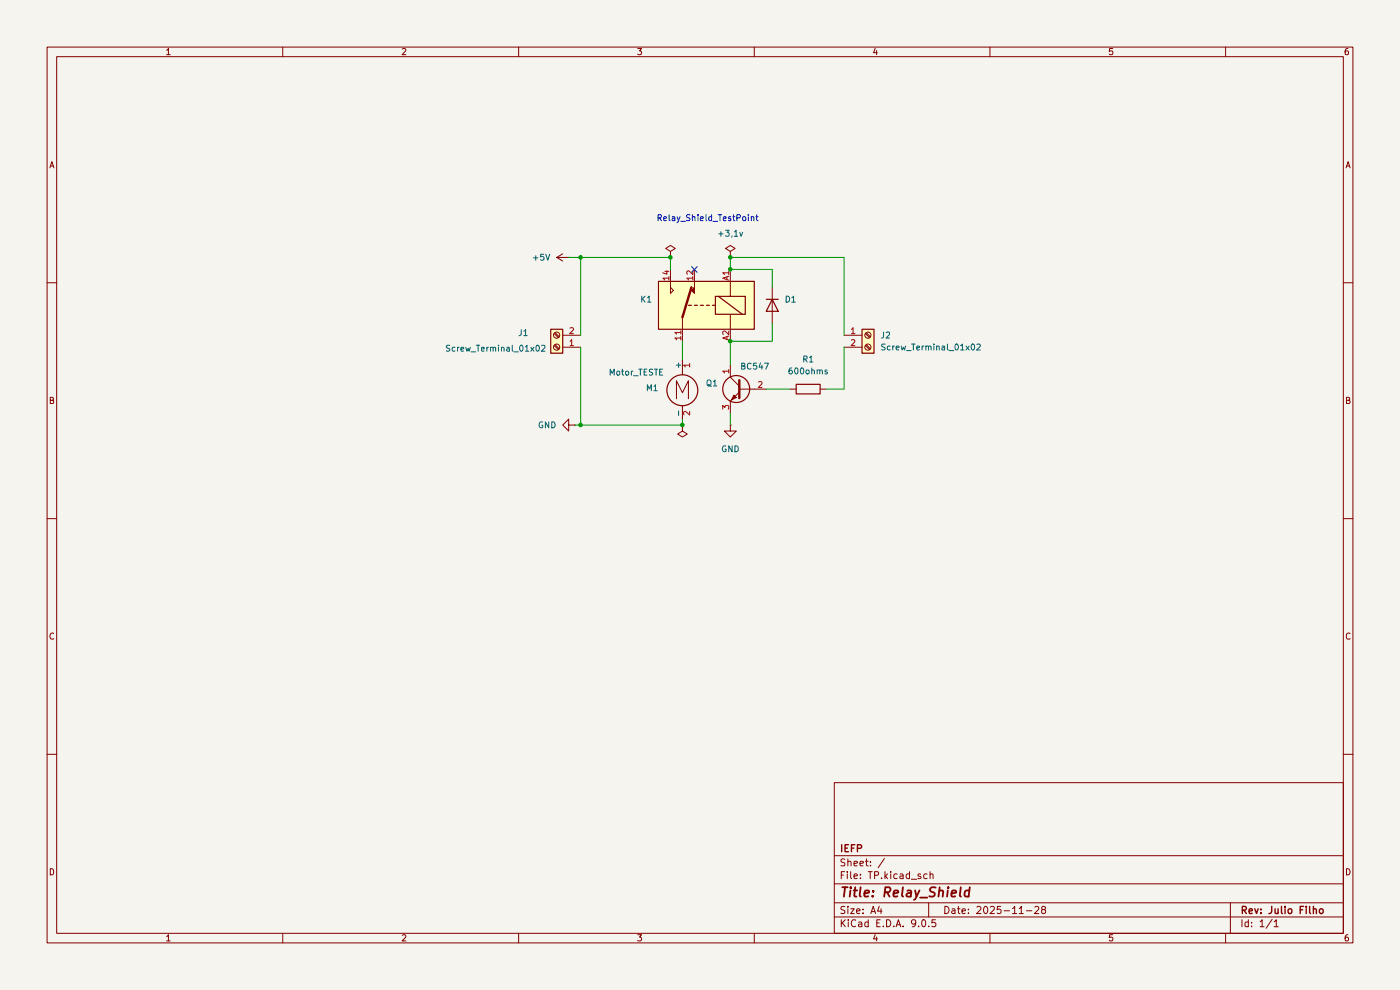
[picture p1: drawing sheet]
(kicad_sch
 (version 20250114)
 (generator "eeschema")
 (generator_version "9.0")
 (paper "A4")
 (title_block
  (title "Relay_Shield")
  (date "2025-11-28")
  (rev "Julio Filho")
  (company "IEFP"))
 (lib_symbols
  (symbol "Connector:Screw_Terminal_01x02"
   (pin_names
    (offset 1.016) (hide yes)) (exclude_from_sim no) (in_bom yes) (on_board yes)
   (property "Reference" "J" (at 0 2.54 0) (effects (font (size 1.27 1.27))))
   (property "Value" "Screw_Terminal_01x02" (at 0 -5.08 0) (effects (font (size 1.27 1.27))))
   (property "Footprint" "" (at 0 0 0) (effects (font (size 1.27 1.27)) (hide yes)))
   (property "Datasheet" "~" (at 0 0 0) (effects (font (size 1.27 1.27)) (hide yes)))
   (property "Description" "Generic screw terminal, single row, 01x02, script generated (kicad-library-utils/schlib/autogen/connector/)" (at 0 0 0) (effects (font (size 1.27 1.27)) (hide yes)))
   (symbol "Screw_Terminal_01x02_1_1"
    (rectangle (start -1.27 1.27) (end 1.27 -3.81) (stroke (width 0.254) (type default)) (fill (type background)))
    (polyline (pts (xy -0.5334 0.3302) (xy 0.3302 -0.508)) (stroke (width 0.1524) (type default)) (fill (type none)))
    (polyline (pts (xy -0.5334 -2.2098) (xy 0.3302 -3.048)) (stroke (width 0.1524) (type default)) (fill (type none)))
    (polyline (pts (xy -0.3556 0.508) (xy 0.508 -0.3302)) (stroke (width 0.1524) (type default)) (fill (type none)))
    (polyline (pts (xy -0.3556 -2.032) (xy 0.508 -2.8702)) (stroke (width 0.1524) (type default)) (fill (type none)))
    (circle (center 0 0) (radius 0.635) (stroke (width 0.1524) (type default)) (fill (type none)))
    (circle (center 0 -2.54) (radius 0.635) (stroke (width 0.1524) (type default)) (fill (type none)))
    (pin passive line (at -5.08 0 0) (length 3.81) (name "Pin_1" (effects (font (size 1.27 1.27)))) (number "1" (effects (font (size 1.27 1.27)))))
    (pin passive line (at -5.08 -2.54 0) (length 3.81) (name "Pin_2" (effects (font (size 1.27 1.27)))) (number "2" (effects (font (size 1.27 1.27))))))
   (embedded_fonts no))
  (symbol "Device:R"
   (pin_numbers (hide yes))
   (pin_names
    (offset 0)) (exclude_from_sim no) (in_bom yes) (on_board yes)
   (property "Reference" "R" (at 2.032 0 90) (effects (font (size 1.27 1.27))))
   (property "Value" "R" (at 0 0 90) (effects (font (size 1.27 1.27))))
   (property "Footprint" "" (at -1.778 0 90) (effects (font (size 1.27 1.27)) (hide yes)))
   (property "Datasheet" "~" (at 0 0 0) (effects (font (size 1.27 1.27)) (hide yes)))
   (property "Description" "Resistor" (at 0 0 0) (effects (font (size 1.27 1.27)) (hide yes)))
   (symbol "R_0_1"
    (rectangle (start -1.016 -2.54) (end 1.016 2.54) (stroke (width 0.254) (type default)) (fill (type none))))
   (symbol "R_1_1"
    (pin passive line (at 0 3.81 270) (length 1.27) (name "~" (effects (font (size 1.27 1.27)))) (number "1" (effects (font (size 1.27 1.27)))))
    (pin passive line (at 0 -3.81 90) (length 1.27) (name "~" (effects (font (size 1.27 1.27)))) (number "2" (effects (font (size 1.27 1.27))))))
   (embedded_fonts no))
  (symbol "Diode:1N4148WT"
   (pin_numbers (hide yes))
   (pin_names (hide yes)) (exclude_from_sim no) (in_bom yes) (on_board yes)
   (property "Reference" "D" (at 0 2.54 0) (effects (font (size 1.27 1.27))))
   (property "Value" "1N4148WT" (at 0 -2.54 0) (effects (font (size 1.27 1.27))))
   (property "Footprint" "Diode_SMD:D_SOD-523" (at 0 -4.445 0) (effects (font (size 1.27 1.27)) (hide yes)))
   (property "Datasheet" "https://www.diodes.com/assets/Datasheets/ds30396.pdf" (at 0 0 0) (effects (font (size 1.27 1.27)) (hide yes)))
   (property "Description" "75V 0.15A Fast switching Diode, SOD-523" (at 0 0 0) (effects (font (size 1.27 1.27)) (hide yes)))
   (property "Sim.Device" "D" (at 0 0 0) (effects (font (size 1.27 1.27)) (hide yes)))
   (property "Sim.Pins" "1=K 2=A" (at 0 0 0) (effects (font (size 1.27 1.27)) (hide yes)))
   (symbol "1N4148WT_0_1"
    (polyline (pts (xy -1.27 1.27) (xy -1.27 -1.27)) (stroke (width 0.254) (type default)) (fill (type none)))
    (polyline (pts (xy 1.27 1.27) (xy 1.27 -1.27) (xy -1.27 0) (xy 1.27 1.27)) (stroke (width 0.254) (type default)) (fill (type none)))
    (polyline (pts (xy 1.27 0) (xy -1.27 0)) (stroke (width 0) (type default)) (fill (type none))))
   (symbol "1N4148WT_1_1"
    (pin passive line (at -3.81 0 0) (length 2.54) (name "K" (effects (font (size 1.27 1.27)))) (number "1" (effects (font (size 1.27 1.27)))))
    (pin passive line (at 3.81 0 180) (length 2.54) (name "A" (effects (font (size 1.27 1.27)))) (number "2" (effects (font (size 1.27 1.27))))))
   (embedded_fonts no))
  (symbol "Motor:Motor_DC"
   (pin_names
    (offset 0)) (exclude_from_sim no) (in_bom yes) (on_board yes)
   (property "Reference" "M" (at 2.54 2.54 0) (effects (font (size 1.27 1.27)) (justify left)))
   (property "Value" "Motor_DC" (at 2.54 -5.08 0) (effects (font (size 1.27 1.27)) (justify left top)))
   (property "Footprint" "" (at 0 -2.286 0) (effects (font (size 1.27 1.27)) (hide yes)))
   (property "Datasheet" "~" (at 0 -2.286 0) (effects (font (size 1.27 1.27)) (hide yes)))
   (property "Description" "DC Motor" (at 0 0 0) (effects (font (size 1.27 1.27)) (hide yes)))
   (symbol "Motor_DC_0_0"
    (polyline (pts (xy -1.27 -3.302) (xy -1.27 0.508) (xy 0 -2.032) (xy 1.27 0.508) (xy 1.27 -3.302)) (stroke (width 0) (type default)) (fill (type none))))
   (symbol "Motor_DC_0_1"
    (polyline (pts (xy 0 2.032) (xy 0 2.54)) (stroke (width 0) (type default)) (fill (type none)))
    (polyline (pts (xy 0 1.7272) (xy 0 2.0828)) (stroke (width 0) (type default)) (fill (type none)))
    (circle (center 0 -1.524) (radius 3.2512) (stroke (width 0.254) (type default)) (fill (type none)))
    (polyline (pts (xy 0 -4.7752) (xy 0 -5.1816)) (stroke (width 0) (type default)) (fill (type none)))
    (polyline (pts (xy 0 -7.62) (xy 0 -7.112)) (stroke (width 0) (type default)) (fill (type none))))
   (symbol "Motor_DC_1_1"
    (pin passive line (at 0 5.08 270) (length 2.54) (name "+" (effects (font (size 1.27 1.27)))) (number "1" (effects (font (size 1.27 1.27)))))
    (pin passive line (at 0 -7.62 90) (length 2.54) (name "-" (effects (font (size 1.27 1.27)))) (number "2" (effects (font (size 1.27 1.27))))))
   (embedded_fonts no))
  (symbol "Relay:Fujitsu_FTR-LYCA005x" (exclude_from_sim no) (in_bom yes) (on_board yes)
   (property "Reference" "K" (at 11.43 3.81 0) (effects (font (size 1.27 1.27)) (justify left)))
   (property "Value" "Fujitsu_FTR-LYCA005x" (at 11.43 1.27 0) (effects (font (size 1.27 1.27)) (justify left)))
   (property "Footprint" "Relay_THT:Relay_SPDT_Fujitsu_FTR-LYCA005x_FormC_Vertical" (at 11.43 -1.27 0) (effects (font (size 1.27 1.27)) (justify left) (hide yes)))
   (property "Datasheet" "https://www.fujitsu.com/sg/imagesgig5/ftr-ly.pdf" (at 16.51 -3.81 0) (effects (font (size 1.27 1.27)) (justify left) (hide yes)))
   (property "Description" "Relay, SPDT Form C, vertical mount, 5-60V coil, 6A, 250VAC, 28 x 5 x 15mm" (at 0 0 0) (effects (font (size 1.27 1.27)) (hide yes)))
   (symbol "Fujitsu_FTR-LYCA005x_0_0"
    (polyline (pts (xy 7.62 5.08) (xy 7.62 2.54) (xy 6.985 3.175) (xy 7.62 3.81)) (stroke (width 0) (type default)) (fill (type none))))
   (symbol "Fujitsu_FTR-LYCA005x_0_1"
    (rectangle (start -10.16 5.08) (end 10.16 -5.08) (stroke (width 0.254) (type default)) (fill (type background)))
    (rectangle (start -8.255 1.905) (end -1.905 -1.905) (stroke (width 0.254) (type default)) (fill (type none)))
    (polyline (pts (xy -7.62 -1.905) (xy -2.54 1.905)) (stroke (width 0.254) (type default)) (fill (type none)))
    (polyline (pts (xy -5.08 5.08) (xy -5.08 1.905)) (stroke (width 0) (type default)) (fill (type none)))
    (polyline (pts (xy -5.08 -5.08) (xy -5.08 -1.905)) (stroke (width 0) (type default)) (fill (type none)))
    (polyline (pts (xy -1.905 0) (xy -1.27 0)) (stroke (width 0.254) (type default)) (fill (type none)))
    (polyline (pts (xy -0.635 0) (xy 0 0)) (stroke (width 0.254) (type default)) (fill (type none)))
    (polyline (pts (xy 0.635 0) (xy 1.27 0)) (stroke (width 0.254) (type default)) (fill (type none)))
    (polyline (pts (xy 1.905 0) (xy 2.54 0)) (stroke (width 0.254) (type default)) (fill (type none)))
    (polyline (pts (xy 2.54 5.08) (xy 2.54 2.54) (xy 3.175 3.175) (xy 2.54 3.81)) (stroke (width 0) (type default)) (fill (type outline)))
    (polyline (pts (xy 3.175 0) (xy 3.81 0)) (stroke (width 0.254) (type default)) (fill (type none)))
    (polyline (pts (xy 5.08 -2.54) (xy 3.175 3.81)) (stroke (width 0.508) (type default)) (fill (type none)))
    (polyline (pts (xy 5.08 -2.54) (xy 5.08 -5.08)) (stroke (width 0) (type default)) (fill (type none))))
   (symbol "Fujitsu_FTR-LYCA005x_1_1"
    (pin passive line (at -5.08 7.62 270) (length 2.54) (name "~" (effects (font (size 1.27 1.27)))) (number "A1" (effects (font (size 1.27 1.27)))))
    (pin passive line (at -5.08 -7.62 90) (length 2.54) (name "~" (effects (font (size 1.27 1.27)))) (number "A2" (effects (font (size 1.27 1.27)))))
    (pin passive line (at 2.54 7.62 270) (length 2.54) (name "~" (effects (font (size 1.27 1.27)))) (number "12" (effects (font (size 1.27 1.27)))))
    (pin passive line (at 5.08 -7.62 90) (length 2.54) (name "~" (effects (font (size 1.27 1.27)))) (number "11" (effects (font (size 1.27 1.27)))))
    (pin passive line (at 7.62 7.62 270) (length 2.54) (name "~" (effects (font (size 1.27 1.27)))) (number "14" (effects (font (size 1.27 1.27))))))
   (embedded_fonts no))
  (symbol "Transistor_BJT:BC547"
   (pin_names
    (offset 0) (hide yes)) (exclude_from_sim no) (in_bom yes) (on_board yes)
   (property "Reference" "Q" (at 5.08 1.905 0) (effects (font (size 1.27 1.27)) (justify left)))
   (property "Value" "BC547" (at 5.08 0 0) (effects (font (size 1.27 1.27)) (justify left)))
   (property "Footprint" "Package_TO_SOT_THT:TO-92_Inline" (at 5.08 -1.905 0) (effects (font (size 1.27 1.27)
    (italic yes)) (justify left) (hide yes)))
   (property "Datasheet" "https://www.onsemi.com/pub/Collateral/BC550-D.pdf" (at 0 0 0) (effects (font (size 1.27 1.27)) (justify left) (hide yes)))
   (property "Description" "0.1A Ic, 45V Vce, Small Signal NPN Transistor, TO-92" (at 0 0 0) (effects (font (size 1.27 1.27)) (hide yes)))
   (symbol "BC547_0_1"
    (polyline (pts (xy -2.54 0) (xy 0.635 0)) (stroke (width 0) (type default)) (fill (type none)))
    (polyline (pts (xy 0.635 1.905) (xy 0.635 -1.905)) (stroke (width 0.508) (type default)) (fill (type none)))
    (circle (center 1.27 0) (radius 2.8194) (stroke (width 0.254) (type default)) (fill (type none))))
   (symbol "BC547_1_1"
    (polyline (pts (xy 0.635 0.635) (xy 2.54 2.54)) (stroke (width 0) (type default)) (fill (type none)))
    (polyline (pts (xy 0.635 -0.635) (xy 2.54 -2.54)) (stroke (width 0) (type default)) (fill (type none)))
    (polyline (pts (xy 1.27 -1.778) (xy 1.778 -1.27) (xy 2.286 -2.286) (xy 1.27 -1.778)) (stroke (width 0) (type default)) (fill (type outline)))
    (pin input line (at -5.08 0 0) (length 2.54) (name "B" (effects (font (size 1.27 1.27)))) (number "2" (effects (font (size 1.27 1.27)))))
    (pin passive line (at 2.54 5.08 270) (length 2.54) (name "C" (effects (font (size 1.27 1.27)))) (number "1" (effects (font (size 1.27 1.27)))))
    (pin passive line (at 2.54 -5.08 90) (length 2.54) (name "E" (effects (font (size 1.27 1.27)))) (number "3" (effects (font (size 1.27 1.27))))))
   (embedded_fonts no))
  (symbol "power:+5V"
   (power)
   (pin_numbers (hide yes))
   (pin_names
    (offset 0) (hide yes)) (exclude_from_sim no) (in_bom yes) (on_board yes)
   (property "Reference" "#PWR" (at 0 -3.81 0) (effects (font (size 1.27 1.27)) (hide yes)))
   (property "Value" "+5V" (at 0 3.556 0) (effects (font (size 1.27 1.27))))
   (property "Footprint" "" (at 0 0 0) (effects (font (size 1.27 1.27)) (hide yes)))
   (property "Datasheet" "" (at 0 0 0) (effects (font (size 1.27 1.27)) (hide yes)))
   (property "Description" "Power symbol creates a global label with name \"+5V\"" (at 0 0 0) (effects (font (size 1.27 1.27)) (hide yes)))
   (symbol "+5V_0_1"
    (polyline (pts (xy -0.762 1.27) (xy 0 2.54)) (stroke (width 0) (type default)) (fill (type none)))
    (polyline (pts (xy 0 2.54) (xy 0.762 1.27)) (stroke (width 0) (type default)) (fill (type none)))
    (polyline (pts (xy 0 0) (xy 0 2.54)) (stroke (width 0) (type default)) (fill (type none))))
   (symbol "+5V_1_1"
    (pin power_in line (at 0 0 90) (length 0) (name "~" (effects (font (size 1.27 1.27)))) (number "1" (effects (font (size 1.27 1.27))))))
   (embedded_fonts no))
  (symbol "power:GND"
   (power)
   (pin_numbers (hide yes))
   (pin_names
    (offset 0) (hide yes)) (exclude_from_sim no) (in_bom yes) (on_board yes)
   (property "Reference" "#PWR" (at 0 -6.35 0) (effects (font (size 1.27 1.27)) (hide yes)))
   (property "Value" "GND" (at 0 -3.81 0) (effects (font (size 1.27 1.27))))
   (property "Footprint" "" (at 0 0 0) (effects (font (size 1.27 1.27)) (hide yes)))
   (property "Datasheet" "" (at 0 0 0) (effects (font (size 1.27 1.27)) (hide yes)))
   (property "Description" "Power symbol creates a global label with name \"GND\" , ground" (at 0 0 0) (effects (font (size 1.27 1.27)) (hide yes)))
   (symbol "GND_0_1"
    (polyline (pts (xy 0 0) (xy 0 -1.27) (xy 1.27 -1.27) (xy 0 -2.54) (xy -1.27 -1.27) (xy 0 -1.27)) (stroke (width 0) (type default)) (fill (type none))))
   (symbol "GND_1_1"
    (pin power_in line (at 0 0 270) (length 0) (name "~" (effects (font (size 1.27 1.27)))) (number "1" (effects (font (size 1.27 1.27))))))
   (embedded_fonts no))
  (symbol "power:PWR_FLAG"
   (power)
   (pin_numbers (hide yes))
   (pin_names
    (offset 0) (hide yes)) (exclude_from_sim no) (in_bom yes) (on_board yes)
   (property "Reference" "#FLG" (at 0 1.905 0) (effects (font (size 1.27 1.27)) (hide yes)))
   (property "Value" "PWR_FLAG" (at 0 3.81 0) (effects (font (size 1.27 1.27))))
   (property "Footprint" "" (at 0 0 0) (effects (font (size 1.27 1.27)) (hide yes)))
   (property "Datasheet" "~" (at 0 0 0) (effects (font (size 1.27 1.27)) (hide yes)))
   (property "Description" "Special symbol for telling ERC where power comes from" (at 0 0 0) (effects (font (size 1.27 1.27)) (hide yes)))
   (symbol "PWR_FLAG_0_0"
    (pin power_out line (at 0 0 90) (length 0) (name "~" (effects (font (size 1.27 1.27)))) (number "1" (effects (font (size 1.27 1.27))))))
   (symbol "PWR_FLAG_0_1"
    (polyline (pts (xy 0 0) (xy 0 1.27) (xy -1.016 1.905) (xy 0 2.54) (xy 1.016 1.905) (xy 0 1.27)) (stroke (width 0) (type default)) (fill (type none))))
   (embedded_fonts no)))
 (text "Relay_Shield_TestPoint"
  (exclude_from_sim no)
  (at 150.114 46.482 0)
  (effects (font (size 1.27 1.27))))
 (junction
  (at 142.24 54.61)
  (diameter 0)
  (color 0 0 0 0))
 (junction
  (at 123.19 90.17)
  (diameter 0)
  (color 0 0 0 0))
 (junction
  (at 123.19 54.61)
  (diameter 0)
  (color 0 0 0 0))
 (junction
  (at 144.78 90.17)
  (diameter 0)
  (color 0 0 0 0))
 (junction
  (at 154.94 54.61)
  (diameter 0)
  (color 0 0 0 0))
 (junction
  (at 154.94 72.39)
  (diameter 0)
  (color 0 0 0 0))
 (junction
  (at 154.94 57.15)
  (diameter 0)
  (color 0 0 0 0))
 (no_connect
  (at 147.32 57.15))
 (wire
  (pts (xy 154.94 90.17) (xy 154.94 87.63))
  (stroke (width 0) (type default)))
 (wire
  (pts (xy 144.78 90.17) (xy 144.78 88.9))
  (stroke (width 0) (type default)))
 (wire
  (pts (xy 179.07 73.66) (xy 179.07 82.55))
  (stroke (width 0) (type default)))
 (wire
  (pts (xy 154.94 72.39) (xy 154.94 77.47))
  (stroke (width 0) (type default)))
 (wire
  (pts (xy 167.64 82.55) (xy 162.56 82.55))
  (stroke (width 0) (type default)))
 (wire
  (pts (xy 123.19 54.61) (xy 123.19 71.12))
  (stroke (width 0) (type default)))
 (wire
  (pts (xy 123.19 54.61) (xy 142.24 54.61))
  (stroke (width 0) (type default)))
 (wire
  (pts (xy 123.19 90.17) (xy 144.78 90.17))
  (stroke (width 0) (type default)))
 (wire
  (pts (xy 154.94 54.61) (xy 154.94 57.15))
  (stroke (width 0) (type default)))
 (wire
  (pts (xy 123.19 73.66) (xy 123.19 90.17))
  (stroke (width 0) (type default)))
 (wire
  (pts (xy 144.78 76.2) (xy 144.78 72.39))
  (stroke (width 0) (type default)))
 (wire
  (pts (xy 142.24 54.61) (xy 142.24 57.15))
  (stroke (width 0) (type default)))
 (wire
  (pts (xy 163.83 68.58) (xy 163.83 72.39))
  (stroke (width 0) (type default)))
 (wire
  (pts (xy 120.65 54.61) (xy 123.19 54.61))
  (stroke (width 0) (type default)))
 (wire
  (pts (xy 179.07 54.61) (xy 179.07 71.12))
  (stroke (width 0) (type default)))
 (wire
  (pts (xy 154.94 72.39) (xy 163.83 72.39))
  (stroke (width 0) (type default)))
 (wire
  (pts (xy 163.83 57.15) (xy 154.94 57.15))
  (stroke (width 0) (type default)))
 (wire
  (pts (xy 121.92 90.17) (xy 123.19 90.17))
  (stroke (width 0) (type default)))
 (wire
  (pts (xy 154.94 54.61) (xy 179.07 54.61))
  (stroke (width 0) (type default)))
 (wire
  (pts (xy 179.07 82.55) (xy 175.26 82.55))
  (stroke (width 0) (type default)))
 (wire
  (pts (xy 163.83 60.96) (xy 163.83 57.15))
  (stroke (width 0) (type default)))
 (symbol
  (lib_id "power:PWR_FLAG")
  (at 144.78 90.17 180)
  (unit 1)
  (exclude_from_sim no)
  (in_bom yes)
  (on_board yes)
  (dnp no)
  (fields_autoplaced yes)
  (property "Reference" "#FLG03" (at 144.78 92.075 0) (effects (font (size 1.27 1.27)) (hide yes)))
  (property "Value" "~" (at 144.78 95.25 0) (effects (font (size 1.27 1.27)) (hide yes)))
  (property "Footprint" "" (at 144.78 90.17 0) (effects (font (size 1.27 1.27)) (hide yes)))
  (property "Datasheet" "~" (at 144.78 90.17 0) (effects (font (size 1.27 1.27)) (hide yes)))
  (property "Description" "Special symbol for telling ERC where power comes from" (at 144.78 90.17 0) (effects (font (size 1.27 1.27)) (hide yes)))
  (pin "1"))
 (symbol
  (lib_id "power:PWR_FLAG")
  (at 154.94 54.61 0)
  (unit 1)
  (exclude_from_sim no)
  (in_bom yes)
  (on_board yes)
  (dnp no)
  (fields_autoplaced yes)
  (property "Reference" "#FLG02" (at 154.94 52.705 0) (effects (font (size 1.27 1.27)) (hide yes)))
  (property "Value" "+3,1v" (at 154.94 49.53 0) (effects (font (size 1.27 1.27))))
  (property "Footprint" "" (at 154.94 54.61 0) (effects (font (size 1.27 1.27)) (hide yes)))
  (property "Datasheet" "~" (at 154.94 54.61 0) (effects (font (size 1.27 1.27)) (hide yes)))
  (property "Description" "Special symbol for telling ERC where power comes from" (at 154.94 54.61 0) (effects (font (size 1.27 1.27)) (hide yes)))
  (pin "1"))
 (symbol
  (lib_id "power:+5V")
  (at 120.65 54.61 90)
  (unit 1)
  (exclude_from_sim no)
  (in_bom yes)
  (on_board yes)
  (dnp no)
  (fields_autoplaced yes)
  (property "Reference" "#PWR03" (at 124.46 54.61 0) (effects (font (size 1.27 1.27)) (hide yes)))
  (property "Value" "+5V" (at 116.84 54.6099 90) (effects (font (size 1.27 1.27)) (justify left)))
  (property "Footprint" "" (at 120.65 54.61 0) (effects (font (size 1.27 1.27)) (hide yes)))
  (property "Datasheet" "" (at 120.65 54.61 0) (effects (font (size 1.27 1.27)) (hide yes)))
  (property "Description" "Power symbol creates a global label with name \"+5V\"" (at 120.65 54.61 0) (effects (font (size 1.27 1.27)) (hide yes)))
  (pin "1"))
 (symbol
  (lib_id "Connector:Screw_Terminal_01x02")
  (at 184.15 71.12 0)
  (unit 1)
  (exclude_from_sim no)
  (in_bom yes)
  (on_board yes)
  (dnp no)
  (fields_autoplaced yes)
  (property "Reference" "J2" (at 186.69 71.1199 0) (effects (font (size 1.27 1.27)) (justify left)))
  (property "Value" "Screw_Terminal_01x02" (at 186.69 73.6599 0) (effects (font (size 1.27 1.27)) (justify left)))
  (property "Footprint" "TerminalBlock_Phoenix:TerminalBlock_Phoenix_PT-1,5-2-3.5-H_1x02_P3.50mm_Horizontal" (at 184.15 71.12 0) (effects (font (size 1.27 1.27)) (hide yes)))
  (property "Datasheet" "~" (at 184.15 71.12 0) (effects (font (size 1.27 1.27)) (hide yes)))
  (property "Description" "Generic screw terminal, single row, 01x02, script generated (kicad-library-utils/schlib/autogen/connector/)" (at 184.15 71.12 0) (effects (font (size 1.27 1.27)) (hide yes)))
  (pin "2")
  (pin "1"))
 (symbol
  (lib_id "power:PWR_FLAG")
  (at 142.24 54.61 0)
  (unit 1)
  (exclude_from_sim no)
  (in_bom yes)
  (on_board yes)
  (dnp no)
  (fields_autoplaced yes)
  (property "Reference" "#FLG01" (at 142.24 52.705 0) (effects (font (size 1.27 1.27)) (hide yes)))
  (property "Value" "~" (at 142.24 49.53 0) (effects (font (size 1.27 1.27)) (hide yes)))
  (property "Footprint" "" (at 142.24 54.61 0) (effects (font (size 1.27 1.27)) (hide yes)))
  (property "Datasheet" "~" (at 142.24 54.61 0) (effects (font (size 1.27 1.27)) (hide yes)))
  (property "Description" "Special symbol for telling ERC where power comes from" (at 142.24 54.61 0) (effects (font (size 1.27 1.27)) (hide yes)))
  (pin "1"))
 (symbol
  (lib_id "power:GND")
  (at 121.92 90.17 270)
  (unit 1)
  (exclude_from_sim no)
  (in_bom yes)
  (on_board yes)
  (dnp no)
  (fields_autoplaced yes)
  (property "Reference" "#PWR04" (at 115.57 90.17 0) (effects (font (size 1.27 1.27)) (hide yes)))
  (property "Value" "GND" (at 118.11 90.1699 90) (effects (font (size 1.27 1.27)) (justify right)))
  (property "Footprint" "" (at 121.92 90.17 0) (effects (font (size 1.27 1.27)) (hide yes)))
  (property "Datasheet" "" (at 121.92 90.17 0) (effects (font (size 1.27 1.27)) (hide yes)))
  (property "Description" "Power symbol creates a global label with name \"GND\" , ground" (at 121.92 90.17 0) (effects (font (size 1.27 1.27)) (hide yes)))
  (pin "1"))
 (symbol
  (lib_id "Motor:Motor_DC")
  (at 144.78 81.28 0)
  (unit 1)
  (exclude_from_sim no)
  (in_bom yes)
  (on_board yes)
  (dnp no)
  (property "Reference" "M1" (at 136.906 82.296 0) (effects (font (size 1.27 1.27)) (justify left)))
  (property "Value" "Motor_TESTE" (at 129.032 78.994 0) (effects (font (size 1.27 1.27)) (justify left)))
  (property "Footprint" "TerminalBlock:TerminalBlock_Xinya_XY308-2.54-2P_1x02_P2.54mm_Horizontal" (at 144.78 83.566 0) (effects (font (size 1.27 1.27)) (hide yes)))
  (property "Datasheet" "~" (at 144.78 83.566 0) (effects (font (size 1.27 1.27)) (hide yes)))
  (property "Description" "DC Motor" (at 144.78 81.28 0) (effects (font (size 1.27 1.27)) (hide yes)))
  (pin "2")
  (pin "1"))
 (symbol
  (lib_id "Connector:Screw_Terminal_01x02")
  (at 118.11 73.66 180)
  (unit 1)
  (exclude_from_sim no)
  (in_bom yes)
  (on_board yes)
  (dnp no)
  (property "Reference" "J1" (at 110.998 70.612 0) (effects (font (size 1.27 1.27))))
  (property "Value" "Screw_Terminal_01x02" (at 105.156 73.914 0) (effects (font (size 1.27 1.27))))
  (property "Footprint" "TerminalBlock_Phoenix:TerminalBlock_Phoenix_MKDS-1-2-3.81_1x02_P3.81mm_Horizontal" (at 118.11 73.66 0) (effects (font (size 1.27 1.27)) (hide yes)))
  (property "Datasheet" "~" (at 118.11 73.66 0) (effects (font (size 1.27 1.27)) (hide yes)))
  (property "Description" "Generic screw terminal, single row, 01x02, script generated (kicad-library-utils/schlib/autogen/connector/)" (at 118.11 73.66 0) (effects (font (size 1.27 1.27)) (hide yes)))
  (pin "2")
  (pin "1"))
 (symbol
  (lib_id "Relay:Fujitsu_FTR-LYCA005x")
  (at 149.86 64.77 0)
  (mirror y)
  (unit 1)
  (exclude_from_sim no)
  (in_bom yes)
  (on_board yes)
  (dnp no)
  (property "Reference" "K1" (at 138.43 63.4999 0) (effects (font (size 1.27 1.27)) (justify left)))
  (property "Value" "Fujitsu_FTR-LYCA005x" (at 138.43 66.0399 0) (effects (font (size 1.27 1.27)) (justify left) (hide yes)))
  (property "Footprint" "Relay_THT:Relay_SPDT_Schrack-RT1-FormC_RM5mm" (at 138.43 66.04 0) (effects (font (size 1.27 1.27)) (justify left) (hide yes)))
  (property "Datasheet" "https://www.fujitsu.com/sg/imagesgig5/ftr-ly.pdf" (at 133.35 68.58 0) (effects (font (size 1.27 1.27)) (justify left) (hide yes)))
  (property "Description" "Relay, SPDT Form C, vertical mount, 5-60V coil, 6A, 250VAC, 28 x 5 x 15mm" (at 149.86 64.77 0) (effects (font (size 1.27 1.27)) (hide yes)))
  (pin "12")
  (pin "14")
  (pin "A1")
  (pin "A2")
  (pin "11"))
 (symbol
  (lib_id "Diode:1N4148WT")
  (at 163.83 64.77 270)
  (unit 1)
  (exclude_from_sim no)
  (in_bom yes)
  (on_board yes)
  (dnp no)
  (fields_autoplaced yes)
  (property "Reference" "D1" (at 166.37 63.4999 90) (effects (font (size 1.27 1.27)) (justify left)))
  (property "Value" "1N4148WT" (at 166.37 66.0399 90) (effects (font (size 1.27 1.27)) (justify left) (hide yes)))
  (property "Footprint" "Diode_THT:D_5W_P10.16mm_Horizontal" (at 159.385 64.77 0) (effects (font (size 1.27 1.27)) (hide yes)))
  (property "Datasheet" "https://www.diodes.com/assets/Datasheets/ds30396.pdf" (at 163.83 64.77 0) (effects (font (size 1.27 1.27)) (hide yes)))
  (property "Description" "75V 0.15A Fast switching Diode, SOD-523" (at 163.83 64.77 0) (effects (font (size 1.27 1.27)) (hide yes)))
  (property "Sim.Device" "D" (at 163.83 64.77 0) (effects (font (size 1.27 1.27)) (hide yes)))
  (property "Sim.Pins" "1=K 2=A" (at 163.83 64.77 0) (effects (font (size 1.27 1.27)) (hide yes)))
  (pin "2")
  (pin "1"))
 (symbol
  (lib_id "power:GND")
  (at 154.94 90.17 0)
  (unit 1)
  (exclude_from_sim no)
  (in_bom yes)
  (on_board yes)
  (dnp no)
  (fields_autoplaced yes)
  (property "Reference" "#PWR02" (at 154.94 96.52 0) (effects (font (size 1.27 1.27)) (hide yes)))
  (property "Value" "GND" (at 154.94 95.25 0) (effects (font (size 1.27 1.27))))
  (property "Footprint" "" (at 154.94 90.17 0) (effects (font (size 1.27 1.27)) (hide yes)))
  (property "Datasheet" "" (at 154.94 90.17 0) (effects (font (size 1.27 1.27)) (hide yes)))
  (property "Description" "Power symbol creates a global label with name \"GND\" , ground" (at 154.94 90.17 0) (effects (font (size 1.27 1.27)) (hide yes)))
  (pin "1"))
 (symbol
  (lib_id "Device:R")
  (at 171.45 82.55 90)
  (unit 1)
  (exclude_from_sim no)
  (in_bom yes)
  (on_board yes)
  (dnp no)
  (fields_autoplaced yes)
  (property "Reference" "R1" (at 171.45 76.2 90) (effects (font (size 1.27 1.27))))
  (property "Value" "600ohms" (at 171.45 78.74 90) (effects (font (size 1.27 1.27))))
  (property "Footprint" "Resistor_THT:R_Axial_DIN0204_L3.6mm_D1.6mm_P5.08mm_Horizontal" (at 171.45 84.328 90) (effects (font (size 1.27 1.27)) (hide yes)))
  (property "Datasheet" "~" (at 171.45 82.55 0) (effects (font (size 1.27 1.27)) (hide yes)))
  (property "Description" "Resistor" (at 171.45 82.55 0) (effects (font (size 1.27 1.27)) (hide yes)))
  (pin "2")
  (pin "1"))
 (symbol
  (lib_id "Transistor_BJT:BC547")
  (at 157.48 82.55 0)
  (mirror y)
  (unit 1)
  (exclude_from_sim no)
  (in_bom yes)
  (on_board yes)
  (dnp no)
  (property "Reference" "Q1" (at 152.4 81.2799 0) (effects (font (size 1.27 1.27)) (justify left)))
  (property "Value" "BC547" (at 163.322 77.724 0) (effects (font (size 1.27 1.27)) (justify left)))
  (property "Footprint" "Package_TO_SOT_THT:TO-92_Inline" (at 152.4 84.455 0) (effects (font (size 1.27 1.27)
    (italic yes)) (justify left) (hide yes)))
  (property "Datasheet" "https://www.onsemi.com/pub/Collateral/BC550-D.pdf" (at 157.48 82.55 0) (effects (font (size 1.27 1.27)) (justify left) (hide yes)))
  (property "Description" "0.1A Ic, 45V Vce, Small Signal NPN Transistor, TO-92" (at 157.48 82.55 0) (effects (font (size 1.27 1.27)) (hide yes)))
  (pin "1")
  (pin "2")
  (pin "3"))
 (sheet_instances
  (path ""
   (page "1")))
 (embedded_fonts no))
